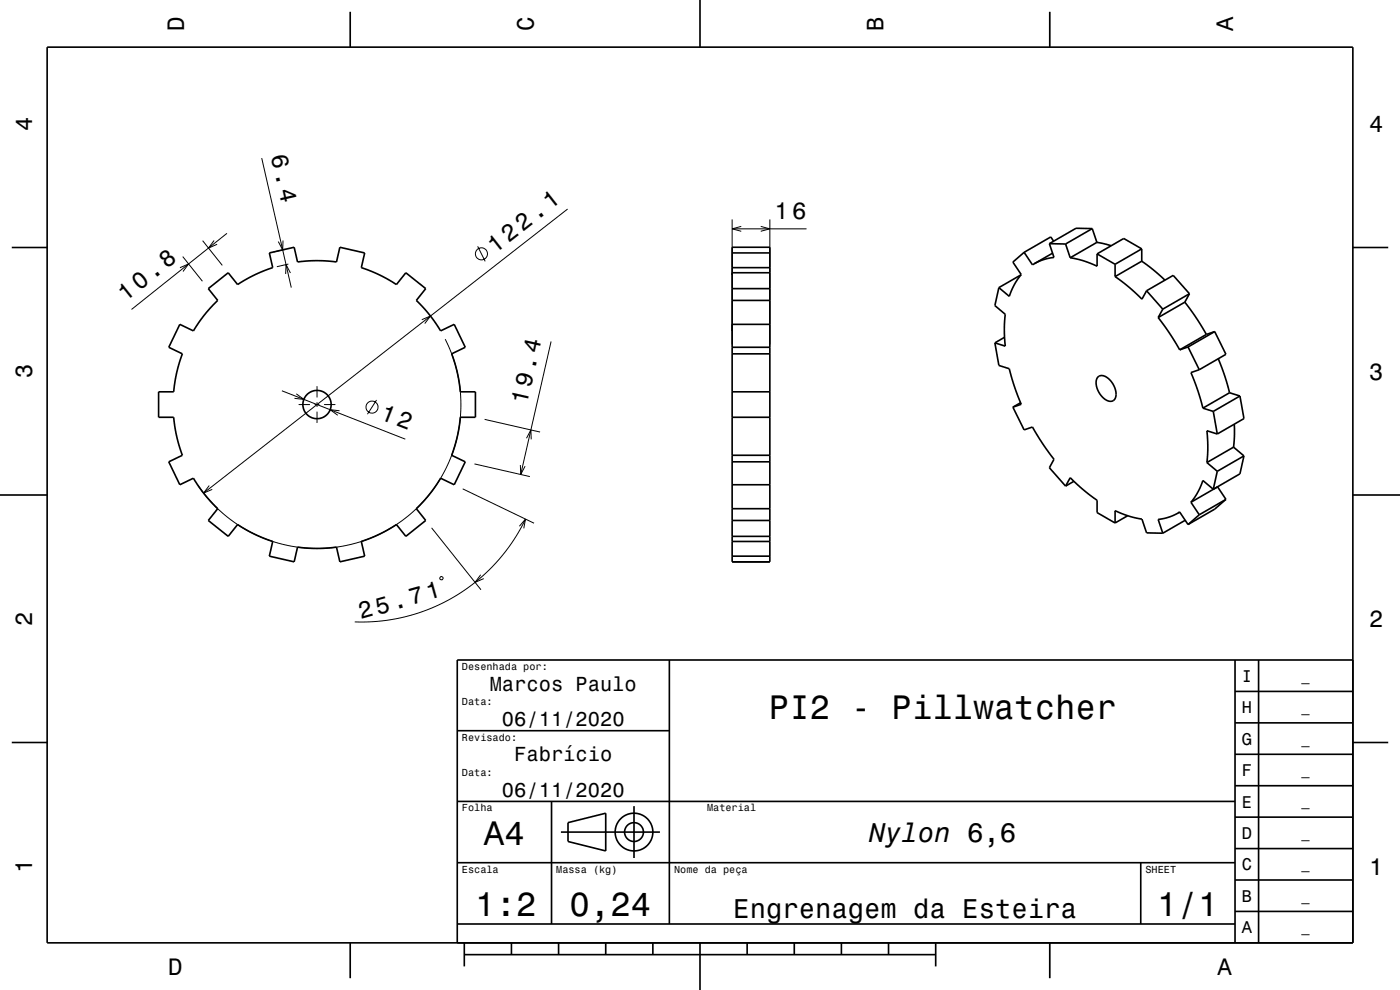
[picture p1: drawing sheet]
<svg xmlns="http://www.w3.org/2000/svg" width="297mm" height="210mm" viewBox="0 0 297 210" stroke-linecap="round" stroke-linejoin="round" font-family="sans-serif">
<g fill="none" stroke="#000" stroke-width=".21">
<path d="M55.5 33.5l6.3 27.5M38.2 56.8l1.8-.8-1.2 1.6M38.8 54.4l4.1 5.3M43 51.1l4.2 5.2M45.4 51l-1.2 1.6 1.9-.8M48.1 49.5l-20.2 16.1M60 51v2l-1-1.8M60.5 52.9l-2.5 .6M61.2 56l-2.5 .6M61.6 57.9l-.9-1.8-.1 2M101.3 52.2l1.6 3.2M120.4 44.3l-77.2 60.3"/>
<path d="M155.3 46.5v26.6M155.3 48.5h15.8M157.3 48l-2 .5 2 .6M161.4 48l1.9 .5-1.9 .6M163.3 46.5v26.6M89.5 67.8l1.8-.8-1.2 1.6M94.4 71.9l1.2 2.6 .9 2.6 .7 2.7 .4 2.9 .2 2.8-.2 3.2-.4 3-.6 2.7-.9 2.6-1.4 2.9-1.4 2.4-1.5 2.3-2 2.2-2.2 2.1-2.1 1.7-2.3 1.5-2.9 1.5-2.6 1-2.6 .8-2.7 .6-3 .3h-2.7l-2.8-.2-2.9-.5-2.9-.8-2.6-1-2.7-1.3-2.3-1.4-2.4-1.8-1.9-1.7-2.1-2.4-1.7-2.2M116.9 72.4l-6.4 28.2M59.8 82.9l26.2 10.3M62.9 83.5l1.6 1.2-2-.2M63.4 85.8h2.4M66.8 85.8h1"/>
<path d="M67.3 81.9v2.4M67.3 85.3v1M67.3 87.3v2.4M68.8 85.8h2.4M72 87.1l-2-.2 1.7 1.2M79.9 84.9l-1.9 3M100.7 98.4l11.7 2.7M102.8 89l11.8 2.6M110.4 98.7l.1 1.9 .9-1.7M111.7 93l.9-1.8 .1 2M44.4 103l-1.2 1.6 1.8-.8M91.6 112l10.4 13.1"/>
<path d="M98.2 103.7l15.1 7.3M110.2 111.6l1.3-1.5-.4 2M111.5 110.1l-2.7 4.8-1.8 2.4-1.8 2.1-4 3.8-4.5 3.2-2.4 1.3-2.7 1.3-5.2 1.7-2.7 .6-2.9 .4-5.5 .2M93.4 122.4h.6l-.1 .6-.6-.1zM102 121.9l-1.2 1.6 1.8-.8"/>
<circle cx="102.1" cy="53.8" r="1.28"/>
<circle cx="78.9" cy="86.4" r="1.28"/>
</g>
<g fill="none" stroke="#000" stroke-width=".35">
<path d="M10 10h277v190h-277zM74.3 2.5v7.5M148.5 0v10M222.7 2.5v7.5M2.5 52.5h7.5M155.3 52.5h8v66.7h-8zM155.3 56.8h8M155.3 53.7h8M155.3 57.9h8M216.6 58.3l-4.7 2.7M217.3 53.5l1.7 2.7 .4-.2M217.3 53.5l-2.4 2.1 1.7 2.6-1.4 2.2-1.1 2.5-2.2-1.9"/>
<path d="M222.6 51.7l1 2.9-2.1 .4-2.1 1M222.6 51.7l3.5 .1M223.3 53.7l-3.9 2.3M223.5 51.2l-.6-.9-5.6 3.2M226.1 51.8l.9 2.9M231.7 48.5l1 2.9M231.7 48.5l-3.4-.1-5.7 3.3M231.7 48.5l-5.6 3.3M232.7 51.4l3 .7M232.7 51.4l-5.7 3.3M232.7 53.9v2.6l-2.9-1.2-2.8-.6M232.7 53.9l3.9 2.2"/>
<path d="M236.6 58.7l3.1 2.4 2.6 2.4 .9-1.8M236.6 56.1v2.6M242.2 55.4l2.7 2 2.2 2M242.2 55.4l-5.6 3.3M242.2 52.8l-5.6 3.3M242.2 52.8l-3.8-2.2-5.7 3.3M242.2 52.8v2.6M287 52.5h7.5M44.2 61.2l4.2-3.3 2 2.5 3.7-2.1 3.8-1.5-.8-3.1 5.3-1.2 .7 3.1 3.8-.3 4.5 .3 .7-3.1 5.3 1.2-.7 3.1 3.7 1.5 3.7 2.1 2-2.5 4.2 3.3-2 2.5 2.9 3.2 2.3 3.3 2.9-1.4 2.3 4.9-2.9 1.4 1.2 4.1 .7 3.9h3.2v5.4h-3.2l-.7 4-1.2 4.1 2.9 1.4-2.3 4.8-2.9-1.4-2.5 3.6-2.7 2.9 2 2.5-4.2 3.4-2-2.5-3.5 2-3.9 1.6 .7 3.1-5.3 1.2-.7-3.1-3.8 .2-4.5-.2-.7 3.1-5.3-1.2 .8-3.1-3.8-1.5-3.7-2.1-2 2.5-4.2-3.4 2-2.5-2.9-3.2-2.3-3.3-2.9 1.4-2.3-4.8 2.9-1.4-1.2-4.1-.7-4h-3.2v-5.4h3.2l.7-4 1.2-4-2.9-1.4 2.3-4.9 2.9 1.4 2.3-3.3 2.9-3.2zM155.3 63.7h8M155.3 75.1h8M155.3 61.2h8"/>
<path d="M155.3 68.8h8M155.3 73.7h8M211.1 72.7l.8 4.8 2.2 .7 1 3.4 1.5 4.2-1.7 .6M211.9 61l-.8 3.8 2.2 1.9-.2 2.9 .2 3.8-2.2-.7M213.1 71.5l-2 1.2M232.9 80a1.7 1.7 0 0 1 2.4 .5 3.8 3.8 0 0 1 1.2 4.2 1.58 1.58 0 0 1-2.4-.3 3.9 3.9 0 0 1-1.3-4.3zM243.2 61.7l5.7-3.3 3.4 3.9M243.2 61.7l3.5 3.9M245.7 67.4l2.5 3.4 2.1 3.4M246.7 65.6l-1 1.8M251.4 64.1l2.3 3.2 2.2 3.6M251.4 64.1l-5.7 3.3"/>
<path d="M252 73.6l2.4 4.8M252 73.6l-1.7 .6M252.3 62.3l-.9 1.8M252.3 62.3l-5.6 3.3M254.4 78.4l-1.8 .6 1.5 3.9 1.1 3.7M255.9 70.9l-5.6 3.3M257.7 70.3l2.4 4.9-5.7 3.2M257.7 70.3l-1.8 .6M257.7 70.3l-5.7 3.3M258.4 76.1l1.4 3.6 1 3.6M155.3 96.6h8M155.3 83.1h8"/>
<path d="M155.3 88.5h8M155.3 98h8M214.9 86.4l2.4 4.8 1.7-.6 2.2 3.6 2.4 3.2-1 1.8 3.5 3.9M216.5 85.4l-1.6 1M255.2 86.6l2.2 .7M256 98.1l2.2 1.9M257.4 87.3l.8 4.8M258.2 92.1l-2.2-.7 .2 3.2-.2 3.5M258.2 100l-.8 3.8M260.8 83.3l-5.6 3.3M260.8 83.3l2.2 .7M261.7 94.9l-5.7 3.2"/>
<path d="M261.7 94.9l2.2 1.8M261.8 90l.1 2.5-.2 2.4M263 84l.9 4.8-5.7 3.3M263 84l-5.6 3.3M263.9 96.7l-.9 3.8-5.6 3.3M263.9 96.7l-5.7 3.3M0 105h10M155.3 107.9h8M155.3 114.9h8M155.3 102.8h8M155.3 110.4h8M155.3 113.8h8"/>
<path d="M155.3 118h8M226.1 103.1l.9-1.8 2.7 2.5 3 2.3v2.6l3.9 2.2M227.8 102.1l-1.7 1M236.6 110.9v-2.6l2.9 1.2 2.8 .6 .9 2.9 3.5 .1M239.2 109.4l-2.6 1.5M249.9 108.8l-2 .9-2.2 .5 1 2.9M250.3 108.6l-.4 .2M250.3 108.6l1.7 2.7M251.4 110.4l-4.7 2.7M252.6 106.5l1.8 2.7M254.4 109.2l-2.4 2.1M257.4 103.8l-2.2-1.9-1.2 2.6-1.4 2"/>
<path d="M258.3 103.3l-5.7 3.2M258.3 103.3l1.8 2.6M258.3 103.2v.1M260.1 105.9l-2.4 2.1-5.7 3.3M260.1 105.9l-5.7 3.3M287 105h10M142 140v56M262 140v60M267 140v60M287 140h-190v60M2.5 157.5h7.5M97 155h45"/>
<path d="M262 153.3h25M262 146.7h25M287 157.5h7.5M97 170h165M117 170v26M119 176.5h21M120.5 174.5l8-2v8l-8-2zM134.5 171v11M262 173.3h25M262 166.7h25M262 160h25M97 196h165"/>
<path d="M97 183h165M242 183v13M262 193.3h25M262 186.7h25M262 180h25M74.3 200v7.5M98.5 202.5h100M98.5 200v5M108.5 200v2.5M118.5 200v2.5M128.5 200v2.5M138.5 200v2.5"/>
<path d="M148.5 200v10M158.5 200v2.5M168.5 200v2.5M178.5 200v2.5M188.5 200v2.5M198.5 200v5M222.7 200v7.5"/>
<circle cx="67.3" cy="85.8" r="3"/>
<circle cx="134.5" cy="176.5" r="2"/>
<circle cx="134.5" cy="176.5" r="4"/>
</g>
<g font-size="7.2">
<text x="163.1" y="152.6">PI2 - Pillwatcher</text>
<text x="102.7" y="179.3">A4</text>
<text x="100.8" y="194.3">1:2</text>
<text x="120.8" y="194.3">0,24</text>
<text x="245.5" y="194.3">1/1</text>
</g>
<g font-size="5.8">
<text x="184.4" y="178.6">Nylon 6,6</text>
<text x="155.6" y="194.6">Engrenagem da Esteira</text>
</g>
<text font-size="5.1" x="105" y="53.8" transform="rotate(-38 105 53.8)">122.1</text>
<g font-size="5">
<text x="39" y="6.5" transform="rotate(-90 39 6.5)">D</text>
<text x="113.2" y="6.5" transform="rotate(-90 113.2 6.5)">C</text>
<text x="187.4" y="6.5" transform="rotate(-90 187.4 6.5)">B</text>
<text x="261.6" y="6.5" transform="rotate(-90 261.6 6.5)">A</text>
<text x="6.8" y="27.8" transform="rotate(-90 6.8 27.8)">4</text>
<text x="290.5" y="28.1">4</text>
<text x="57.5" y="33.1" transform="rotate(77 57.5 33.1)">6.4</text>
<text x="164.3" y="46.5">16</text>
<text x="26.7" y="64.1" transform="rotate(-38 26.7 64.1)">10.8</text>
<text x="6.8" y="80.3" transform="rotate(-90 6.8 80.3)">3</text>
<text x="290.5" y="80.6">3</text>
<text x="80.4" y="88.8" transform="rotate(21 80.4 88.8)">12</text>
<text x="111.8" y="85.9" transform="rotate(-77 111.8 85.9)">19.4</text>
<text x="76.6" y="131.4" transform="rotate(-16 76.6 131.4)">25.71</text>
<text x="6.8" y="132.8" transform="rotate(-90 6.8 132.8)">2</text>
<text x="290.5" y="133.1">2</text>
<text x="6.8" y="185.3" transform="rotate(-90 6.8 185.3)">1</text>
<text x="290.5" y="185.6">1</text>
<text x="35.7" y="206.8">D</text>
<text x="258.3" y="206.8">A</text>
</g>
<g font-size="4.3">
<text x="103.9" y="146.5">Marcos Paulo</text>
<text x="106.5" y="154">06/11/2020</text>
<text x="109.1" y="161.5">Fabrício</text>
<text x="106.5" y="169">06/11/2020</text>
</g>
<g font-size="3.6">
<text x="263.4" y="144.6">I</text>
<text x="263.4" y="151.3">H</text>
<text x="263.4" y="158">G</text>
<text x="263.4" y="164.6">F</text>
<text x="263.4" y="171.3">E</text>
<text x="263.4" y="178">D</text>
<text x="263.4" y="184.6">C</text>
<text x="263.4" y="191.3">B</text>
<text x="263.4" y="198">A</text>
</g>
<g font-size="2.9">
<text x="276.1" y="144.4">_</text>
<text x="276.1" y="151">_</text>
<text x="276.1" y="157.7">_</text>
<text x="276.1" y="164.4">_</text>
<text x="276.1" y="171">_</text>
<text x="276.1" y="177.7">_</text>
<text x="276.1" y="184.4">_</text>
<text x="276.1" y="191.1">_</text>
<text x="276.1" y="197.7">_</text>
</g>
<g font-size="2.2">
<text x="98" y="142.1">Desenhada por:</text>
<text x="98" y="149.6">Data:</text>
<text x="98" y="157.1">Revisado:</text>
<text x="98" y="164.6">Data:</text>
<text x="98" y="172.1">Folha</text>
<text x="150" y="172.1">Material</text>
<text x="98" y="185.1">Escala</text>
<text x="118" y="185.1">Massa (kg)</text>
<text x="143" y="185.1">Nome da peça</text>
<text x="243" y="185.1">SHEET</text>
</g>
</svg>
